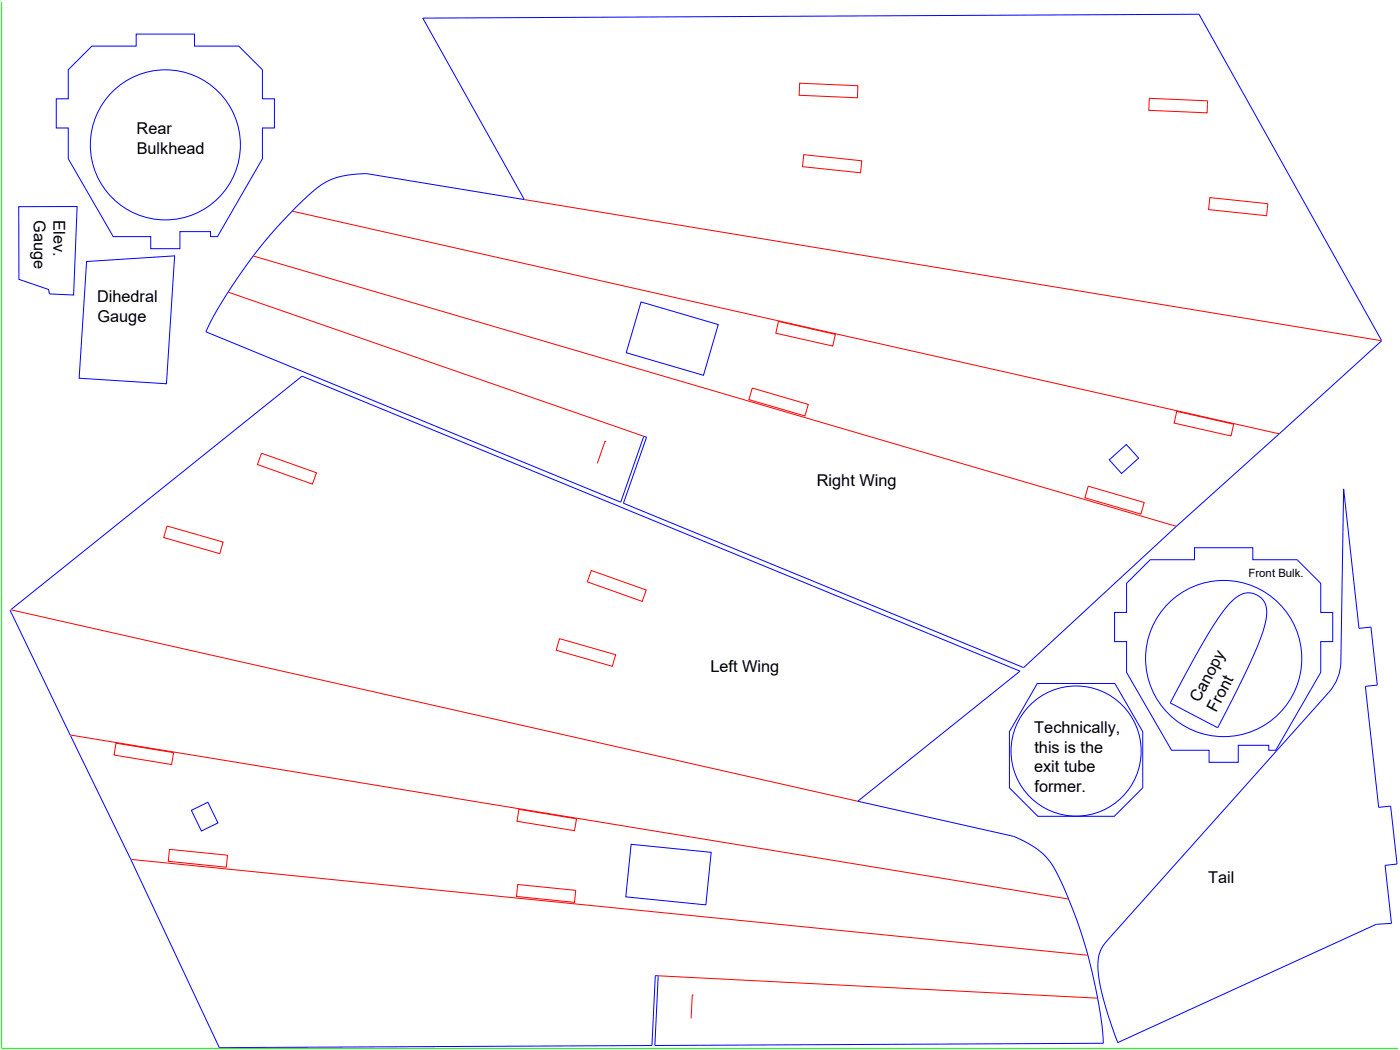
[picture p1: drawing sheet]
<svg xmlns="http://www.w3.org/2000/svg" width="610mm" height="457mm" viewBox="0 0 610 457" stroke-linecap="round" stroke-linejoin="round" font-family="sans-serif">
<!-- layer: 0 -->
<g fill="none" stroke="#00f" stroke-width=".44">
<path d="M29.7 30.4l10.3-10.3h19.3v-5.3h25.4v5.3h19.3l10.3 10.3v12.6h5.2v12.7h-5.2v13.4l-19.6 33.9h-3.1v-2.1h-13.3v7.4h-12.7v-5.3h-16.3l-19.6-33.9v-13.4h-5.2v-12.7h5.2zM8.2 90l25.4-.1-1.5 38.6-10.6-.5-.4-2-12.9-4.4zM127.2 91.9l9.5-8.9a29 29 0 0 1 19.8-7.3l3.1-.1 68.7 11.3-44.2-79 338-1.7 79.5 142.2-89.4 80.8-66.5 61.5-174.2-71.6 10-28.7-1.2-.4-10 28.7-180.7-74.2 2-4.2a220.5 220.5 0 0 1 35.7-48.4M37.7 113.9l38.3-2.5-3.5 55.7-38-2.4zM279.1 131.5l33.6 9.8-6.4 22.1-33.6-9.8zM483 200.2l7.4-6.7 5.4 6-7.4 6.7zM490.5 254l10.3-10.3h19.3v-5.2h25.4v5.2h19.3l10.3 10.3v12.7h5.2v12.7h-5.2v13.4l-19.6 33.9h-3v-2.2h-13.3v7.4h-12.7v-5.2h-16.4l-19.6-33.9v-13.4h-5.2v-12.7h5.2zM4.4 265.7l52.5 108.5 38.6 82 188.4-1 1.4-30.4 1.3 .1-1.5 30.3 195.3-.9-.2-3.7a218.4 218.4 0 0 0-14.9-59.1M4.7 265.5l126.8-101.7 312.6 128.4-70.6 56.7 67.9 15.3a33.7 33.7 0 0 1 17.1 12.9l2.8 5.2 4 9.2M536 262.1a9.5 9.5 0 0 1 10-3.6 8.3 8.3 0 0 1 5.4 10.3 106.2 106.2 0 0 1-10.5 27.2l-10.7 20.9-20.6-10.8 10.3-19.2 6.5-11.4a76.7 76.7 0 0 1 9.6-13.4zM451.7 297.6h33.8l12.1 21v24.4l-12.4 12.4h-33.3l-12.4-12.4v-24.4zM583.9 288.1a20.4 20.4 0 0 1-5.2 13.2l-95 106.5a16.7 16.7 0 0 0-5.5 16.2 137.3 137.3 0 0 0 8.5 30l112.5-51.5 6.7-.4-2.8-25.3 5.2-.6-2.8-25.2-5.2 .6-5.8-52.7 5.2-.6-2.8-25.3-5.2 .6-6.6-60.7-1.3 75.2"/>
<path d="M83.3 352.8l7.2-3.5 4.4 9-7.2 3.5zM274.8 367.6l34.9 3.5-2.4 22.9-34.8-3.5z"/>
<circle cx="72" cy="63.1" r="32.7"/>
<circle cx="532.8" cy="286.7" r="34"/>
<circle cx="468.6" cy="327" r="28.3"/>
</g>
<g fill="none" stroke="#f00" stroke-width=".44">
<path d="M348.2 36.2l25.4 1.1-.3 5.3-25.3-1.1zM500.5 42.8l25.3 1.1-.2 5.2-25.4-1.1zM350 67.3l25.2 2.7-.5 5.2-25.3-2.6zM127.3 91.9l429.7 97M228.3 86.9l373.3 61.5M526.8 86l25.3 2.7-.6 5.2-25.2-2.6zM110.2 111.5l402 117.7M99.3 127.2l181 62.8M339 140l24.7 5.6-1.1 5.1-24.8-5.6zM327.6 169l24.3 7.1-1.4 5-24.4-7.1zM512.4 179.1l24.8 5.6-1.2 5.1-24.8-5.6zM113.9 197.4l23.9 8.5-1.8 4.9-23.9-8.5z"/>
<path d="M263.4 192.2h.1M263.4 192.2l-3.3 9.6M473.8 211.7l24.4 7.1-1.4 5.1-24.4-7.2zM72.7 229l24.4 7-1.4 5.1-24.4-7zM257.5 248.4l23.9 8.5-1.8 5-23.9-8.5zM4.7 265.5l368.8 83.4M243.6 278.1l24.5 7-1.5 5-24.4-7zM30.6 320l434.7 71.5M50.5 323.6l25.1 4.1-.9 5.2-25-4.1zM226 352.4l25 4.1-.8 5.2-25.1-4.1zM56.9 374.2l416.8 41.8M73.8 369.8l25.3 2.6-.6 5.2-25.2-2.6z"/>
<path d="M225.4 385.1l25.3 2.6-.5 5.2-25.3-2.6zM286.6 424.9l191.3 9.7M301.4 433.3h.1M301.4 433.3l-.5 10.1"/>
</g>
<path d="M.7 .9v455.6h608" fill="none" stroke="#0f0" stroke-width=".44"/>
<g font-size="7.1">
<text x="59.5" y="58.5">Rear</text>
<text x="59.5" y="66.9">Bulkhead</text>
<text x="23.4" y="95.8" transform="rotate(90 23.4 95.8)">Elev.</text>
<text x="14.8" y="96" transform="rotate(90 14.8 96)">Gauge</text>
<text x="42.3" y="131.6">Dihedral</text>
<text x="42.4" y="140.1">Gauge</text>
<text x="355.7" y="211.4">Right Wing</text>
<text x="309.4" y="292.8">Left Wing</text>
<text x="522.2" y="306.3" transform="rotate(-62 522.2 306.3)">Canopy</text>
<text x="529.6" y="310.4" transform="rotate(-62 529.6 310.4)">Front</text>
<text x="450.4" y="319.3">Technically,</text>
<text x="450.4" y="327.8">this is the</text>
<text x="450.3" y="336.2">exit tube</text>
<text x="450.5" y="344.8">former.</text>
<text x="526.1" y="384.4">Tail</text>
</g>
<text font-size="5" x="543.7" y="251.3">Front Bulk.</text>
</svg>
